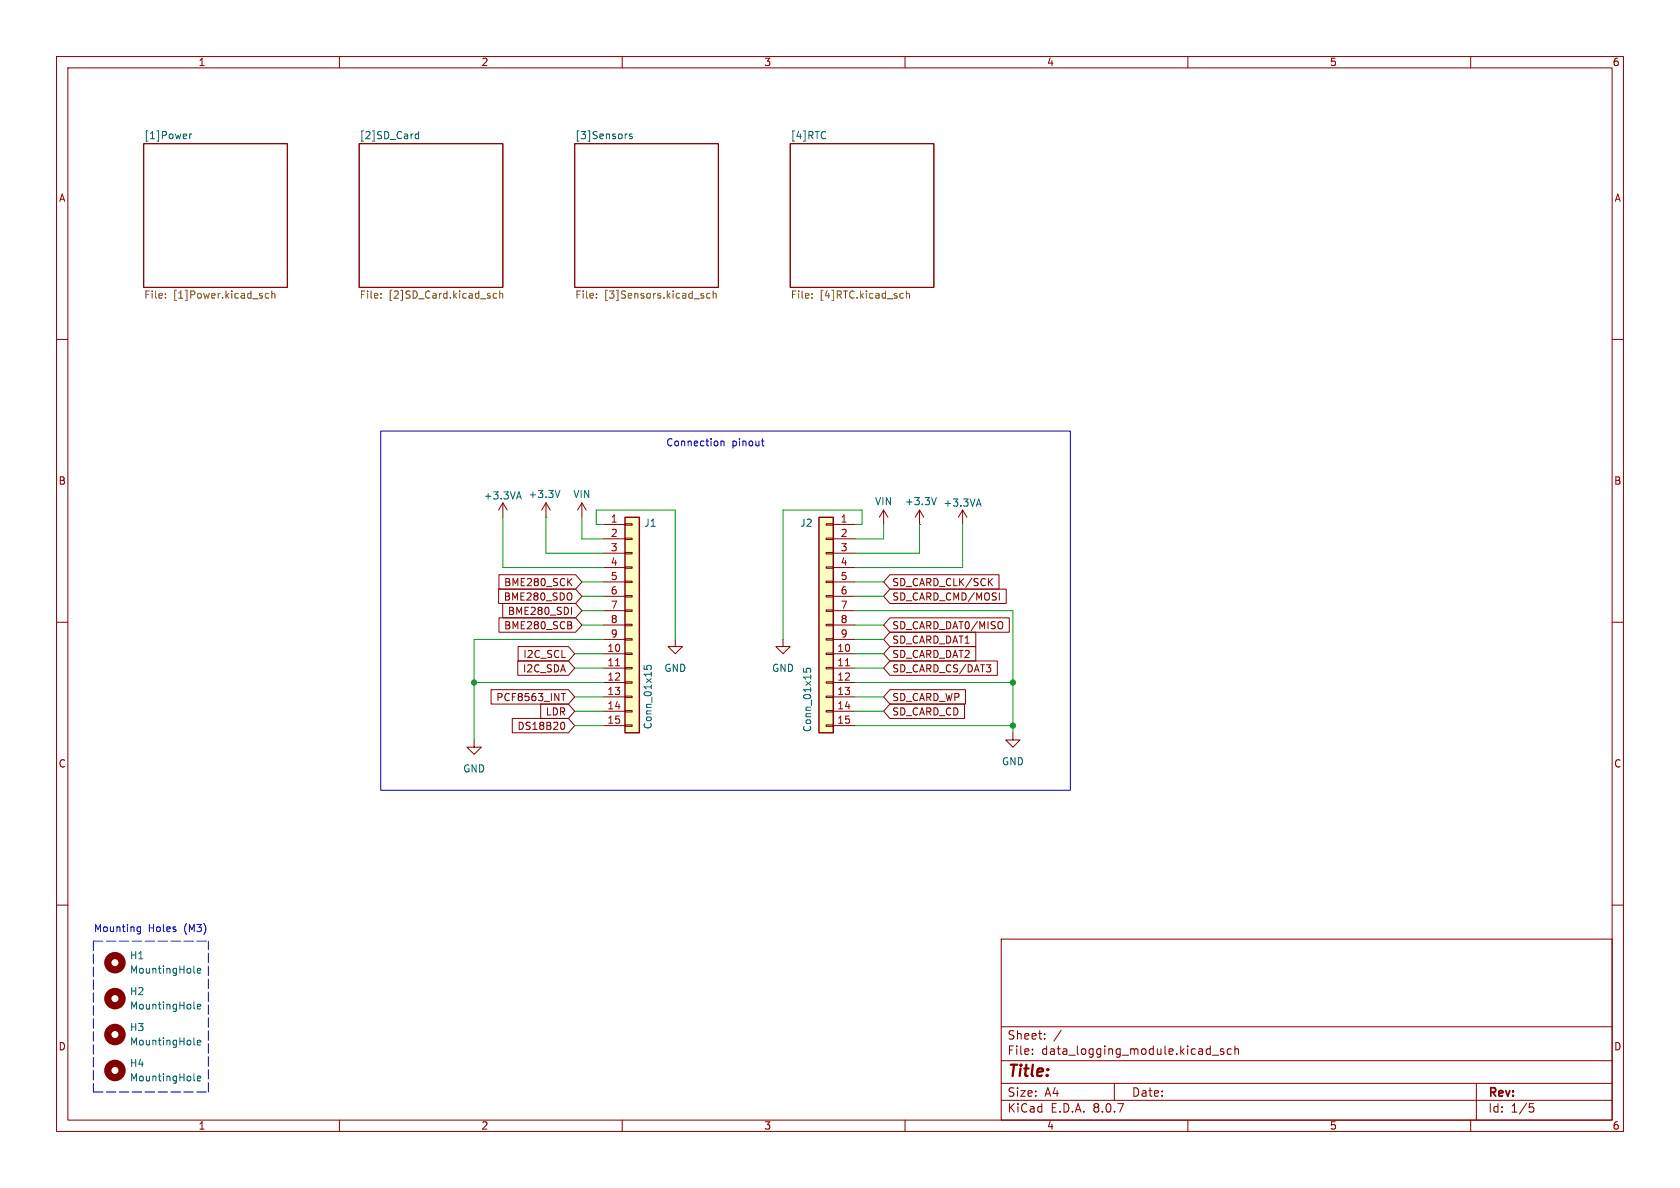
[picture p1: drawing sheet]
<svg xmlns="http://www.w3.org/2000/svg" width="297mm" height="210mm" viewBox="0 0 297 210" stroke-linecap="round" stroke-linejoin="round" font-family="sans-serif">
<g fill="none" stroke="#840000" stroke-width=".18">
<path d="M10 10h277v190h-277zM12 12h273v186h-273zM60 10v2M110 10v2M160 10v2M210 10v2M260 10v2M25.4 25.4h25.4v25.4h-25.4zM63.5 25.4h25.4v25.4h-25.4zM101.6 25.4h25.4v25.4h-25.4zM139.7 25.4h25.4v25.4h-25.4zM10 60h2"/>
<path d="M285 60h2M88.9 88.9l-.8 1.3M88.9 88.9v2.5M88.9 88.9l.8 1.3M96.5 91.4h.1M96.5 88.9l-.7 1.3M96.5 88.9v2.5M96.5 88.9l.8 1.3M156.2 90.2l.8 1.2M156.2 90.2v2.5M156.2 90.2l-.8 1.2M10 110h2"/>
<path d="M285 110h2M10 160h2M177 166h108v32h-108zM285 160h2M60 198v2M110 198v2M160 198v2M177 194.5h108M177 191.5h108M177 187.5h108M177 181.5h108M182.5 186.3v.1"/>
<path d="M182.5 185.5v.1M184.7 183.6v.1M184.7 182.8v.1M187.6 182.1l-1.3 2M197 191.5v3M210 198v2M214.3 186.5h1.2M216.3 185.5l-.3-.1-.3 .2 .1 .2 .5 .2v.3h-.6M217.7 185.5l-.5-.1-.2 .3v.4l.1 .2h.6M218.3 185.5l.2-.1 .4 .1 .1 .9M218.3 184.9v1.5M260 198v2"/>
<path d="M261 191.5v6.5M270.4 195.1h.7M270.5 195.7h.4l.3 .3-.2 .5-.5 .1"/>
</g>
<path d="M32.9 23.7l.1 .3-.6 .1M33.5 23.7v.8M33.9 23.7l-.4 .2M74 23.7h-.4l-.2 .2 .1 .6h.5M74 23.3v1.2M110.9 23.7l-.3 .1M111.7 23.7h-.3l-.1 .2v.1l.4 .2v.3h-.4M145.7 23.3l.3 .1M146 24.4l-.3 .1M91.4 87.8h.6M91.7 86.9l.5 1.3M99 86.7l-.4 1.3" fill="none" stroke="#006464" stroke-width=".18"/>
<g fill="none" stroke="#725600" stroke-width=".18">
<path d="M29.2 52.6v.1M29.2 51.9v.1M47.5 51.9h-.3l-.3 .2 .1 .5h.5M48.1 52l.1-.1h.3l.1 .8M48.1 51.4v1.3M67.3 52.6v.1M67.3 51.9v.1M87.8 51.9h-.4l-.2 .2 .1 .5h.5M88.3 52l.2-.1h.3l.1 .8M88.3 51.4v1.3M105.4 52.6v.1M105.4 51.9v.1"/>
<path d="M124.1 52.3h.3v.2l-.1 .2h-.3M124.1 51.9h.3M125.5 51.9h-.3l-.3 .2 .1 .5h.5M126.1 52l.2-.1h.3v.8M126.1 51.4v1.3M143.5 52.6v.1M143.5 51.9v.1M159.3 51.9h.4M159.7 52.6l-.4 .1M160.2 52l.2-.1h.3l.1 .8M160.2 51.4v1.3"/>
</g>
<path d="M110.5 91.4h2.5v38.1h-2.5z" fill="#ffffc2"/>
<g fill="none" stroke="#840000" stroke-width=".18">
<path d="M102.9 88.9l-.8 1.3M102.9 88.9v2.5M102.9 88.9l.7 1.3M106.7 92.7h3.8M106.7 95.3h3.8M106.7 97.8h3.8M110.5 97.7h1.3v.2h-1.3zM110.5 95.1h1.3v.3h-1.3zM110.5 92.6h1.3v.2h-1.3zM162.6 92.7h.1M162.6 90.2l.7 1.2M162.6 90.2v2.5"/>
<path d="M162.6 90.2l-.8 1.2M170.2 90.2l.7 1.2M170.2 90.2v2.5M170.2 90.2l-.8 1.2M106.7 115.6h3.8M106.7 118.1h3.8M106.7 100.3h3.8M106.7 102.9h3.8M106.7 105.4h3.8M106.7 108h3.8M106.7 110.5h3.8M106.7 113h3.8"/>
<path d="M110.5 118h1.3v.2h-1.3zM110.5 115.4h1.3v.3h-1.3zM110.5 112.9h1.3v.3h-1.3zM110.5 110.4h1.3v.2h-1.3zM110.5 107.8h1.3v.3h-1.3zM110.5 105.3h1.3v.2h-1.3zM110.5 102.7h1.3v.3h-1.3zM110.5 100.2h1.3v.3h-1.3zM83.8 130.8v1.3h1.3l-1.3 1.3-1.3-1.3h1.3M106.7 120.7h3.8M106.7 123.2h3.8M106.7 125.7h3.8"/>
<path d="M106.7 128.3h3.8M110.5 128.1h1.3v.3h-1.3zM110.5 125.6h1.3v.3h-1.3zM110.5 123.1h1.3v.2h-1.3zM110.5 120.5h1.3v.3h-1.3z"/>
</g>
<path d="M110.5 91.4h2.5v38.1h-2.5z" fill="none" stroke="#840000" stroke-width=".25"/>
<path d="M108.8 117.7h.8" fill="none" stroke="#a90000" stroke-width=".18"/>
<path d="M165.5 88l-.4 1.2M172.7 89.1h.6M173 88.2l.4 1.3M113.9 117.7v.6h.6l-.2-.1 .1-.5 .2-.1 .4 .1 .1 .2-.1 .4M34.3 190.9l.2 .2M34.3 184.5l.2 .2M34.9 190.7l.6-.2-.1-.2-.3-.1-.2 .2v.6h.5M34.9 184.3l.6-.1-.1-.3h-.3l-.2 .2v.6h.5" fill="none" stroke="#006464" stroke-width=".18"/>
<g fill="none" stroke="#840000" stroke-width="1.3">
<circle cx="20.3" cy="189.2" r="1.27"/>
<circle cx="20.3" cy="182.9" r="1.27"/>
</g>
<path d="M144.8 91.4h2.5v38.1h-2.5z" fill="#ffffc2"/>
<g fill="none" stroke="#840000" stroke-width=".18">
<path d="M146 97.7h1.3v.2h-1.3zM146 95.1h1.3v.3h-1.3zM146 92.6h1.3v.2h-1.3zM147.3 92.7h3.8M147.3 95.3h3.8M147.3 97.8h3.8M88.1 104.1h13.7l1.1 1.3-1.1 1.3h-13.7zM88.2 109.2h13.6l1.1 1.3-1.1 1.3h-13.6zM88.2 101.6h13.6l1.1 1.3-1.1 1.2h-13.6zM88.9 106.7h12.9l1.1 1.3-1.1 1.2h-12.9zM91.5 116.8h9l1.1 1.3-1.1 1.3h-9zM91.6 114.3h8.9l1.1 1.3-1.1 1.2h-8.9z"/>
<path d="M100.6 102.8l.5 .7M100.8 110.5l.3 .2-.1 .3-.1 .2M100.9 110l.1 .1-.1 .3M101 107.4v1.2M101.1 102.3l-.7 .7M119.4 113v1.3h1.2l-1.2 1.3-1.3-1.3h1.3M138.4 113v1.3h1.3l-1.3 1.3-1.2-1.3h1.2M146 118h1.3v.2h-1.3zM146 115.4h1.3v.3h-1.3zM146 112.9h1.3v.3h-1.3zM146 110.4h1.3v.2h-1.3zM146 107.8h1.3v.3h-1.3z"/>
<path d="M146 105.3h1.3v.2h-1.3zM146 102.7h1.3v.3h-1.3zM146 100.2h1.3v.3h-1.3zM147.3 115.6h3.8M147.3 118.1h3.8M147.3 100.3h3.8M147.3 102.9h3.8M147.3 105.4h3.8M147.3 108h3.8M147.3 110.5h3.8M147.3 113h3.8M157.3 109.2h21.1v2.6h-21.1l-1.1-1.3z"/>
<path d="M157.3 116.8h19v2.6h-19l-1.1-1.3zM157.3 114.3h15.2v2.5h-15.2l-1.1-1.2zM157.3 101.6h19.3v2.5h-19.3l-1.1-1.2zM157.3 104.1h20.6v2.6h-20.6l-1.1-1.3zM157.3 111.8h15.2v2.5h-15.2l-1.1-1.3zM174.4 117.5h.8l-.5 .5M174.9 102.8l.6 .7M175.1 118.1v.6M175.5 102.3l-.8 .7M176.7 104.8v1.3M177.1 110a.9 .9 0 0 1 0 1.1M86.8 121.9h13.7l1.1 1.3-1.1 1.3h-13.7z"/>
<path d="M90.6 127h9.9l1.1 1.3-1.1 1.2h-9.9zM95.6 124.5h4.9l1.1 1.2-1.1 1.3h-4.9zM99.2 122.6h.8M99.4 127.7a.68 .68 0 0 1 .4 .6 .68 .68 0 0 1-.4 .6M99.6 122.6v1.3M146 128.1h1.3v.3h-1.3zM146 125.6h1.3v.3h-1.3zM146 123.1h1.3v.2h-1.3zM146 120.5h1.3v.3h-1.3zM147.3 120.7h3.8M147.3 123.2h3.8M147.3 125.7h3.8"/>
<path d="M147.3 128.3h3.8M157.3 121.9h13.4v2.6h-13.4l-1.1-1.3zM157.3 124.5h13.2v2.5h-13.2l-1.1-1.3zM179.1 129.5v1.3h1.2l-1.2 1.3-1.3-1.3h1.3"/>
</g>
<path d="M144.8 91.4h2.5v38.1h-2.5z" fill="none" stroke="#840000" stroke-width=".25"/>
<path d="M149.5 117.7h.7" fill="none" stroke="#a90000" stroke-width=".18"/>
<path d="M142.1 118.2v.6h.6l-.2-.1 .1-.5 .2-.1 .4 .1 .1 .2-.1 .4M34.3 178.2l.2 .2M34.3 171.8l.2 .2M34.9 178l.6-.2-.1-.2-.3-.1-.2 .2v.6h.5M34.9 171.6l.6-.1-.1-.3h-.3l-.2 .2v.6h.5" fill="none" stroke="#006464" stroke-width=".18"/>
<g fill="none" stroke="#840000" stroke-width="1.3">
<circle cx="20.3" cy="176.5" r="1.27"/>
<circle cx="20.3" cy="170.2" r="1.27"/>
</g>
<path d="M67.3 76.2h121.9v63.5h-121.9zM127.5 78v.8M127.5 78.1l.1-.1h.3l.1 .8M134.6 78h.5M134.8 77.5v1.1l.3 .2M24.3 164.6l.2 .1 .3-.1M24.8 163.8v1.1l-.2 .2-.3-.1M24.8 163.9l-.3-.1-.2 .2" fill="none" stroke="#0000c2" stroke-width=".18"/>
<path d="M16.5 166.4h20.3M16.5 166.4v26.6M16.5 193h20.3M36.8 193v-26.6" fill="none" stroke="#0000c2" stroke-width=".18" stroke-dasharray="1.7 .6"/>
<g fill="none" stroke="#009600" stroke-width=".18">
<path d="M88.9 91.4v8.9h17.8M96.5 91.4v6.4h10.2M102.9 91.4v3.9h3.8M106.7 92.7h-1.3v-2.5h14v22.8M151.1 92.7h1.3v-2.5h-14v22.8M156.2 92.7v2.6h-5.1M162.6 92.7v5.1h-11.5M170.2 92.7v7.6h-19.1M101.6 118.1h5.1M101.6 115.6h5.1M102.9 105.4h3.8M102.9 110.5h3.8"/>
<path d="M102.9 102.9h3.8M102.9 108h3.8M106.7 113h-22.9v17.8M151.1 105.4h5.1M151.1 110.5h5.1M151.1 102.9h5.1M151.1 108h28v21.5M151.1 113h5.1M151.1 118.1h5.1M151.1 115.6h5.1M83.8 120.7h22.9M101.6 128.3h5.1"/>
<path d="M101.6 125.7h5.1M101.6 123.2h5.1M151.1 120.7h28M151.1 128.3h28M151.1 125.7h5.1M151.1 123.2h5.1"/>
</g>
<g fill="#009600" stroke="#009600" stroke-width=".18">
<circle cx="83.8" cy="120.7" r=".46"/>
<circle cx="179.1" cy="128.3" r=".46"/>
<circle cx="179.1" cy="120.7" r=".46"/>
</g>
<text font-size="2.8" fill="#840000" x="178" y="190.9">Title:</text>
<g font-size="2.1" fill="#840000">
<text x="178" y="184">Sheet:</text>
<text x="178" y="186.7">File:</text>
<text x="184.1" y="186.7">data_logging_module.kicad_sch</text>
<text x="178" y="196.9">KiCad</text>
<text x="178" y="194.1">Size:</text>
<text x="184.7" y="194.1">A4</text>
<text x="185.7" y="196.9">E.D.A.</text>
<text x="193.3" y="196.9">8.0.7</text>
<text x="200" y="194.1">Date:</text>
<text x="263" y="194.3">Rev:</text>
<text x="263" y="196.9">Id:</text>
<text x="267.1" y="196.9">1/5</text>
</g>
<g font-size="1.8" fill="#840000">
<text x="35" y="11.9">1</text>
<text x="85" y="11.9">2</text>
<text x="135" y="11.9">3</text>
<text x="185" y="11.9">4</text>
<text x="235" y="11.9">5</text>
<text x="285" y="11.9">6</text>
<text x="10.3" y="35.9">A</text>
<text x="285.3" y="35.9">A</text>
<text x="10.3" y="85.9">B</text>
<text x="285.3" y="85.9">B</text>
<text x="89" y="106.4">BME280_SDO</text>
<text x="89" y="103.8">BME280_SCK</text>
<text x="157.6" y="103.8">SD_CARD_CLK/SCK</text>
<text x="157.6" y="106.4">SD_CARD_CMD/MOSI</text>
<text x="89" y="111.4">BME280_SCB</text>
<text x="89.7" y="108.9">BME280_SDI</text>
<text x="157.6" y="111.4">SD_CARD_DAT0/MISO</text>
<text x="157.6" y="114">SD_CARD_DAT1</text>
<text x="92.3" y="119.1">I2C_SDA</text>
<text x="92.4" y="116.5">I2C_SCL</text>
<text x="157.6" y="119.1">SD_CARD_CS/DAT3</text>
<text x="157.6" y="116.5">SD_CARD_DAT2</text>
<text x="87.6" y="124.1">PCF8563_INT</text>
<text x="157.6" y="124.1">SD_CARD_WP</text>
<text x="91.4" y="129.2">DS18B20</text>
<text x="96.4" y="126.7">LDR</text>
<text x="157.6" y="126.7">SD_CARD_CD</text>
<text x="10.3" y="135.9">C</text>
<text x="285.3" y="135.9">C</text>
<text x="10.3" y="185.9">D</text>
<text x="285.3" y="185.9">D</text>
<text x="35" y="199.9">1</text>
<text x="85" y="199.9">2</text>
<text x="135" y="199.9">3</text>
<text x="185" y="199.9">4</text>
<text x="235" y="199.9">5</text>
<text x="285" y="199.9">6</text>
</g>
<g font-size="1.8" fill="#006464">
<text x="25.4" y="24.7">[1]Power</text>
<text x="63.5" y="24.7">[2]SD_Card</text>
<text x="101.6" y="24.7">[3]Sensors</text>
<text x="139.7" y="24.7">[4]RTC</text>
<text x="85.4" y="88.5">+3.3VA</text>
<text x="93.3" y="88.2">+3.3V</text>
<text x="101.3" y="88.2">VIN</text>
<text x="154.6" y="89.5">VIN</text>
<text x="159.9" y="89.5">+3.3V</text>
<text x="166.7" y="89.8">+3.3VA</text>
<text x="113.8" y="93.3">J1</text>
<text x="141.4" y="93.3">J2</text>
<text x="117.3" y="119">GND</text>
<text x="136.4" y="119">GND</text>
<text x="115.4" y="129" transform="rotate(-90 115.4 129)">Conn_01x15</text>
<text x="143.6" y="129.5" transform="rotate(-90 143.6 129.5)">Conn_01x15</text>
<text x="81.8" y="136.8">GND</text>
<text x="177" y="135.5">GND</text>
<text x="22.9" y="169.8">H1</text>
<text x="22.9" y="172.3">MountingHole</text>
<text x="22.9" y="176.1">H2</text>
<text x="22.9" y="178.7">MountingHole</text>
<text x="22.9" y="182.5">H3</text>
<text x="22.9" y="185">MountingHole</text>
<text x="22.9" y="188.8">H4</text>
<text x="22.9" y="191.4">MountingHole</text>
</g>
<g font-size="1.8" fill="#725600">
<text x="25.4" y="53.1">File:</text>
<text x="30.6" y="53.1">[1]Power.kicad_sch</text>
<text x="63.5" y="53.1">File:</text>
<text x="68.7" y="53.1">[2]SD_Card.kicad_sch</text>
<text x="101.6" y="53.1">File:</text>
<text x="106.8" y="53.1">[3]Sensors.kicad_sch</text>
<text x="139.7" y="53.1">File:</text>
<text x="144.9" y="53.1">[4]RTC.kicad_sch</text>
</g>
<g font-size="1.8" fill="#0000c2">
<text x="117.7" y="79.1">Connection</text>
<text x="129.4" y="79.1">pinout</text>
<text x="16.5" y="164.9">Mounting</text>
<text x="26.2" y="164.9">Holes</text>
<text x="32.6" y="164.9">(M3)</text>
</g>
<g font-size="1.8" fill="#a90000">
<text x="107.9" y="92.5">1</text>
<text x="107.9" y="95">2</text>
<text x="148.5" y="92.5">1</text>
<text x="148.5" y="95">2</text>
<text x="107.9" y="97.5">3</text>
<text x="107.9" y="100.1">4</text>
<text x="148.5" y="97.5">3</text>
<text x="148.5" y="100.1">4</text>
<text x="107.9" y="102.6">5</text>
<text x="107.9" y="105.2">6</text>
<text x="107.9" y="107.7">7</text>
<text x="148.5" y="102.6">5</text>
<text x="148.5" y="105.2">6</text>
<text x="148.5" y="107.7">7</text>
<text x="107.9" y="110.2">8</text>
<text x="107.9" y="112.8">9</text>
<text x="148.5" y="110.2">8</text>
<text x="148.5" y="112.8">9</text>
<text x="107.3" y="115.3">10</text>
<text x="107.3" y="117.9">11</text>
<text x="147.9" y="115.3">10</text>
<text x="147.9" y="117.9">11</text>
<text x="107.3" y="120.4">12</text>
<text x="107.3" y="122.9">13</text>
<text x="107.3" y="125.5">14</text>
<text x="147.9" y="120.4">12</text>
<text x="147.9" y="122.9">13</text>
<text x="147.9" y="125.5">14</text>
<text x="107.3" y="128">15</text>
<text x="147.9" y="128">15</text>
</g>
</svg>
